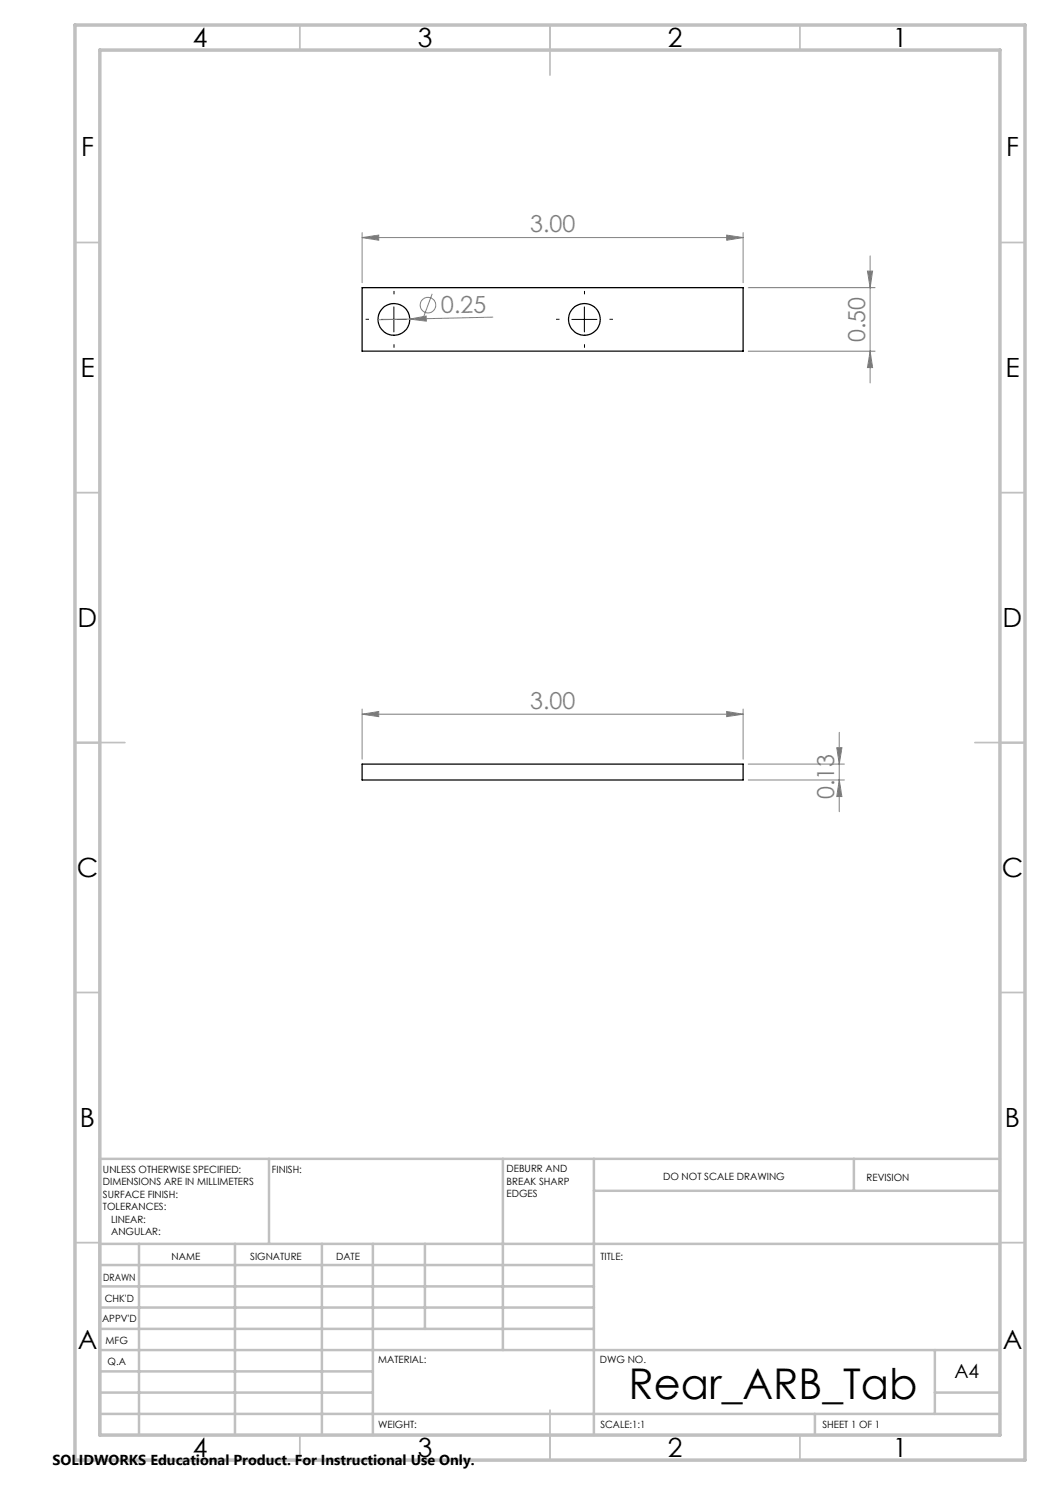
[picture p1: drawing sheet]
<svg xmlns="http://www.w3.org/2000/svg" width="210mm" height="297mm" viewBox="0 0 210 297" stroke-linecap="round" stroke-linejoin="round" font-family="sans-serif">
<g fill="none" stroke="#000" stroke-width=".25">
<path d="M72.4 57.5h76.2v12.7h-76.2zM72.4 152.8h76.2v3.2h-76.2z"/>
<circle cx="78.8" cy="63.9" r="3.2"/>
<circle cx="116.9" cy="63.9" r="3.2"/>
</g>
<g fill="none" stroke="#808080" stroke-width=".2">
<path d="M72.4 47.5l3.3-.5v1zM72.4 46.5v10M72.4 47.5h76.2M86.4 58.8l-1.6 4.4M145.3 47l3.3 .5-3.3 .5zM148.6 46.5v10M149.6 57.5h25.4M173.5 54.2h1l-.5 3.3zM174 51.2v25.4M82 63.8l3.2-.6 .1 1zM98.6 63.4l-23 .6M149.6 70.2h25.4"/>
<path d="M174 70.2l.5 3.3h-1zM72.4 142.8l3.3-.5v1zM72.4 141.8v10M72.4 142.8h76.2M145.3 142.3l3.3 .5-3.3 .5zM148.6 141.8v10M149.6 152.8h19.3M149.6 156h19.3M167.4 149.5h1l-.5 3.3zM167.9 156l.5 3.3h-1zM167.9 146.5v15.8"/>
<circle cx="85.6" cy="61" r="1.56"/>
</g>
<path d="M78.8 58.9v-.7M116.9 58.9v-.7M73.8 63.9h-.7M78.8 68.9v.6M83.8 63.9h.7M111.9 63.9h-.7M116.9 68.9v.6M121.9 63.9h.7" fill="none" stroke="#000" stroke-width=".2" stroke-dasharray="15.2 1.3 1.3 1.3" stroke-linecap="butt"/>
<path d="M76.3 63.9h5M78.8 61.4v5M114.4 63.9h5M116.9 61.4v5" fill="none" stroke="#000" stroke-width=".2"/>
<g fill="none" stroke="#c0c0c0" stroke-width=".35">
<path d="M60 5v5M110 5v10M160 5v5M15 48.5h5M200 48.5h5M15 98.5h5M200 98.5h5M15 148.5h10M195 148.5h10M15 198.5h5M200 198.5h5M15 248.5h5"/>
<path d="M200 248.5h5M60 287v5M110 282v10M160 287v5"/>
</g>
<g fill="none" stroke="#c0c0c0" stroke-width=".5">
<path d="M53.8 231.8v17M100.6 231.8v38.2M118.8 231.8v55.2M118.8 238.2h81.2M170.8 231.8v6.4M200 231.8h-180v55.2M20 248.8h180M20 257.3h98.8M20 253h98.8M27.8 248.8v38.2M47 248.8v38.2M64.4 248.8v38.2"/>
<path d="M74.6 248.8v38.2M85 248.8v17M20 265.8h98.8M20 261.5h98.8M20 278.5h54.6M20 274.3h54.6M20 270h180M187 278.5h13M187 270v12.8M20 282.8h180M163 282.8v4.2"/>
</g>
<path d="M15 5h190v287h-190zM20 10h180v277h-180z" fill="none" stroke="#c0c0c0" stroke-width=".7"/>
<g fill="#808080">
<path d="M82 63.8l3.2-.6 .1 1z"/>
<path d="M145.3 47l3.3 .5-3.3 .5zM72.4 47.5l3.3-.5v1z"/>
<path d="M72.4 142.8l3.3-.5v1zM145.3 142.3l3.3 .5-3.3 .5z"/>
<path d="M174 70.2l.5 3.3h-1zM173.5 54.2h1l-.5 3.3z"/>
<path d="M167.4 149.5h1l-.5 3.3zM167.9 156l.5 3.3h-1z"/>
</g>
<text font-size="8.5" x="125.7" y="279.7">Rear_ARB_Tab</text>
<g font-size="5.3">
<text x="38.5" y="9.5">4</text>
<text x="83.5" y="9.5">3</text>
<text x="133.5" y="9.5">2</text>
<text x="178.5" y="9.5">1</text>
<text x="16.2" y="31.2">F</text>
<text x="201.2" y="31.2">F</text>
<text x="16.1" y="75.5">E</text>
<text x="201.1" y="75.5">E</text>
<text x="15.5" y="125.5">D</text>
<text x="200.5" y="125.5">D</text>
<text x="15.4" y="175.5">C</text>
<text x="200.4" y="175.5">C</text>
<text x="16" y="225.5">B</text>
<text x="201" y="225.5">B</text>
<text x="15.5" y="269.7">A</text>
<text x="200.5" y="269.7">A</text>
<text x="38.5" y="291.5">4</text>
<text x="83.5" y="291.5">3</text>
<text x="133.5" y="291.5">2</text>
<text x="178.5" y="291.5">1</text>
</g>
<g font-size="4.7" fill="#808080">
<text x="106" y="46.5">3.00</text>
<text x="88.2" y="62.7" transform="rotate(-1 88.2 62.7)">0.25</text>
<text x="173" y="68.4" transform="rotate(-90 173 68.4)">0.50</text>
<text x="106" y="141.8">3.00</text>
<text x="166.9" y="159.8" transform="rotate(-90 166.9 159.8)">0.13</text>
</g>
<text font-size="3.9" x="190.9" y="275.5">A4</text>
<text font-size="2.9" x="10.5" y="292.9">SOLIDWORKS Educational Product. For Instructional Use Only.</text>
<g font-size="2">
<text x="20.6" y="234.6">UNLESS OTHERWISE SPECIFIED:</text>
<text x="20.6" y="237.1">DIMENSIONS ARE IN MILLIMETERS</text>
<text x="20.6" y="239.6">SURFACE FINISH:</text>
<text x="54.4" y="234.6">FINISH:</text>
<text x="101.3" y="234.5">DEBURR AND</text>
<text x="101.3" y="237">BREAK SHARP</text>
<text x="101.3" y="239.5">EDGES</text>
<text x="132.6" y="236">DO NOT SCALE DRAWING</text>
<text x="173.3" y="236.2">REVISION</text>
<text x="20.6" y="242.1">TOLERANCES:</text>
<text x="22.2" y="244.6">LINEAR:</text>
<text x="22.2" y="247.1">ANGULAR:</text>
<text x="34.3" y="252">NAME</text>
<text x="50" y="251.9">SIGNATURE</text>
<text x="67.2" y="251.9">DATE</text>
<text x="120.1" y="251.9">TITLE:</text>
<text x="20.6" y="256.1">DRAWN</text>
<text x="20.9" y="260.3">CHK'D</text>
<text x="20.4" y="264.4">APPV'D</text>
<text x="21.1" y="268.8">MFG</text>
<text x="21.5" y="273">Q.A</text>
<text x="75.6" y="272.5">MATERIAL:</text>
<text x="120" y="272.5">DWG NO.</text>
<text x="75.6" y="285.5">WEIGHT:</text>
<text x="120.1" y="285.6">SCALE:1:1</text>
<text x="164.5" y="285.6">SHEET 1 OF 1</text>
</g>
</svg>
